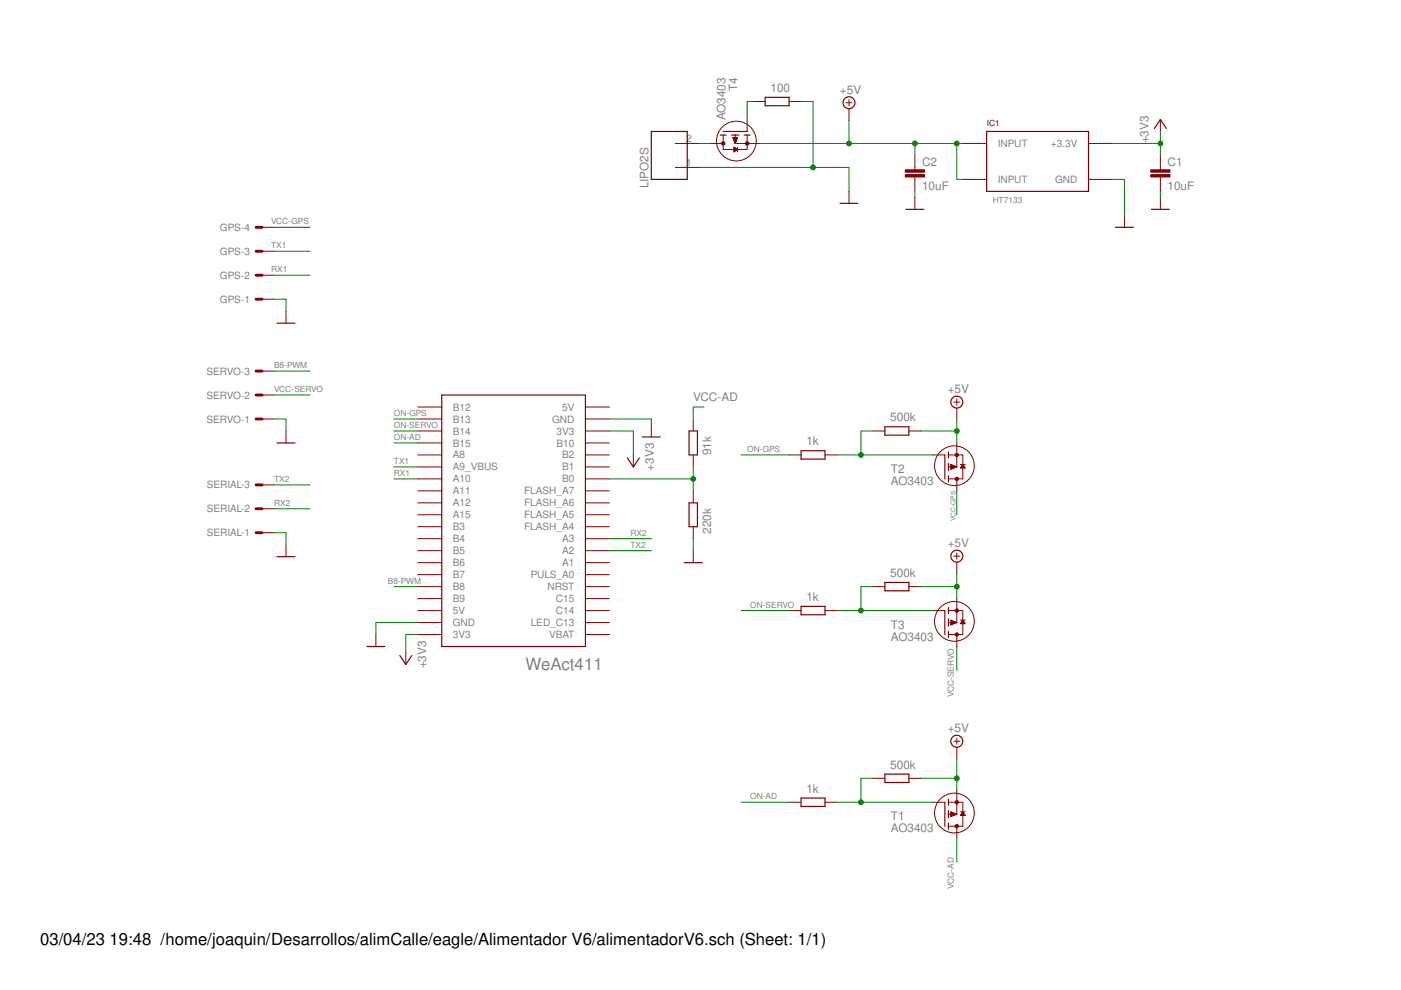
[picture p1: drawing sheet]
<svg xmlns="http://www.w3.org/2000/svg" width="297mm" height="210mm" viewBox="0 0 297 210" stroke-linecap="round" stroke-linejoin="round" font-family="sans-serif">
<g fill="none" stroke="#800000" stroke-width=".25">
<path d="M138.1 27.9h7.6v10.1h-7.6zM152.7 28.6h1.3M153.3 27.9h5.1M155.1 28.6h1.5M157.8 28.6h1.2M162.2 20.6h5.1v1.8h-5.1zM209.2 27.9h21.6v12.7h-21.6zM244.8 27.2l1.2-1.9 1.3 1.9M178.1 43.1h3.8M192.1 44.4h3.8M236.5 48.2h3.8M244.1 44.4h3.8"/>
<path d="M58.7 68.5h3.8M58.7 93.9h3.8M93.7 83.8h30.4v53.3h-30.4zM133 97.1l1.3 1.9 1.3-1.9M136.2 92.6h3.8M146.1 91.4h1.8v5.1h-1.8zM169.8 95.6h5.1v1.7h-5.1zM187.6 90.5h5.1v1.8h-5.1zM200.3 96.5v5M201.1 95.8v1.3M201.1 98.2v1.6M58.7 118h3.8"/>
<path d="M145.1 119.3h3.8M146.1 106.6h1.8v5.1h-1.8zM201.1 100.9v1.3M77.8 137.1h3.8M84.8 139l1.2 1.9 1.3-1.9M169.8 128.6h5.1v1.7h-5.1zM187.6 123.5h5.1v1.8h-5.1zM200.3 129.5v5M201.1 128.8v1.3M201.1 131.2v1.6M201.1 133.9v1.3M169.8 169.2h5.1v1.8h-5.1z"/>
<path d="M187.6 164.1h5.1v1.8h-5.1zM200.3 170.1v5.1M201.1 169.5v1.2M201.1 171.9v1.5M201.1 174.5v1.3"/>
<circle cx="180" cy="21.8" r="1.27"/>
<circle cx="202.9" cy="85.3" r="1.27"/>
<circle cx="202.9" cy="117.9" r="1.27"/>
<circle cx="202.9" cy="157.2" r="1.27"/>
</g>
<g fill="none" stroke="#800000" stroke-width=".21">
<path d="M143.2 35.5h5.1M143.2 30.4h5.1M150.8 30.4h2.5M153.3 28.6v3.1h5.1v-3.1M155.4 29.1h1l-.5 1.3zM155.4 29.2h1M155.4 29.3h.9M155.5 29.4h.8M155.5 29.5h.7M155.6 29.7h.6M155.6 31.2l.8 .5-.8 .5zM155.6 32.2h.1"/>
<path d="M155.6 32.1h.2M155.6 32h.4M155.6 31.8h.6M155.6 31.6h.6M155.6 31.5h.4M155.6 31.3h.3M155.6 31.2h.1M155.6 29.8h.5M155.7 29.9h.4M155.7 30h.3M155.8 30.1h.2M155.8 30.3h.1"/>
<path d="M155.9 30.4h.1M155.9 30.4h5.1M155.9 28.6v1.8M156.4 31.2v1M158.4 25.3v2.6M159.7 21.5h2.5M167.3 21.5h2.5M179.4 21.8h1.2M180 21.1v1.3M180 23.1v2.5M194 33v3M194 37.5v3.1"/>
<path d="M204.1 30.4h5.1M204.1 38h5.1M230.8 30.4h5.1M230.8 38h5.1M246 25.3v2.6M246 33v3M246 37.5v3.1M55.6 58.4h2.5M55.6 53.3h2.5M55.6 48.2h2.5M180 40.6v2.5M194 41.8v2.6"/>
<path d="M238.4 45.7v2.5M246 41.8v2.6M55.6 78.7h2.5M55.6 63.4h2.5M60.6 66v2.5M55.6 88.8h2.5M55.6 83.8h2.5M60.6 91.4v2.5M88.6 99h5.1M88.6 96.5h5.1M88.6 93.9h5.1M88.6 91.4h5.1"/>
<path d="M88.6 88.8h5.1M88.6 86.3h5.1M124.1 99h5.1M124.1 96.5h5.1M124.1 93.9h5.1M124.1 91.4h5.1M124.1 88.8h5.1M124.1 86.3h5.1M134.3 96.5v2.5M138.1 90.1v2.5M147 88.8v2.6M147 96.5v2.5"/>
<path d="M167.3 96.5h2.5M174.9 96.5h2.6M185.1 91.4h2.5M192.7 91.4h2.5M197.8 96.5h2.5M201.1 96.5h3v5h-3M201.1 99h1.8M201.6 99.3h.6M201.6 99.1h.9M201.6 98.9h1M201.6 98.8h.7M201.6 98.7h.4"/>
<path d="M201.6 98.5h.1M201.6 98.5l1.3 .5-1.3 .5zM201.6 99.4h.3M202.2 85.3h1.3M202.9 84.6v1.3M202.9 86.5v2.6M202.9 93.9v5.1M203.6 98.5h1M203.7 99.1h.9M203.8 99h.7M203.8 98.9h.6M203.9 98.8h.4"/>
<path d="M204 98.7h.2M204.1 98.5h.1M204.1 98.5l.5 .8h-1zM55.6 112.9h2.5M55.6 107.9h2.5M55.6 102.8h2.5M60.6 115.5v2.5M88.6 119.3h5.1M88.6 116.8h5.1M88.6 114.2h5.1M88.6 111.7h5.1M88.6 109.1h5.1"/>
<path d="M88.6 106.6h5.1M88.6 104.1h5.1M88.6 101.5h5.1M124.1 119.3h5.1M124.1 116.8h5.1M124.1 114.2h5.1M124.1 111.7h5.1M124.1 109.1h5.1M124.1 106.6h5.1M124.1 104.1h5.1M124.1 101.5h5.1M147 104.1v2.5"/>
<path d="M147 111.7v2.5M147 116.8v2.5M202.2 117.9h1.3M202.9 101.5v2.6M202.9 117.3v1.3M202.9 119.2v2.5M79.7 134.5v2.6M86 138.3v2.6M88.6 134.5h5.1M88.6 132h5.1M88.6 129.5h5.1M88.6 126.9h5.1"/>
<path d="M88.6 124.4h5.1M88.6 121.8h5.1M124.1 134.5h5.1M124.1 132h5.1M124.1 129.5h5.1M124.1 126.9h5.1M124.1 124.4h5.1M124.1 121.8h5.1M167.3 129.5h2.5M174.9 129.5h2.6M185.1 124.4h2.5M192.7 124.4h2.5"/>
<path d="M197.8 129.5h2.5M201.1 129.5h3v5h-3M201.1 132h1.8M201.6 131.5l1.3 .5-1.3 .5zM201.6 132.2h.8M201.6 132.1h1.1M201.6 132h1.1M201.6 131.8h.8M201.6 131.7h.5M201.6 131.6h.2M201.6 132.4h.2M201.6 132.3h.5"/>
<path d="M202.9 126.9v5.1M202.9 134.5v2.6M203.6 131.5h1M203.7 132.2h.9M203.7 132.1h.8M203.8 132h.6M203.9 131.8h.4M204 131.7h.3M204.1 131.6h.1M204.1 131.5l.5 .7h-1zM202.2 157.2h1.3M202.9 156.5v1.3"/>
<path d="M202.9 158.4v2.6M167.3 170.1h2.5M174.9 170.1h2.6M185.1 165h2.5M192.7 165h2.5M197.8 170.1h2.5M201.1 170.1h3v5.1h-3M201.1 172.6h1.8M201.6 172.1l1.3 .5-1.3 .5zM201.6 172.8h.7M201.6 172.7h1M201.6 172.6h1.2"/>
<path d="M201.6 172.5h.9M201.6 172.4h.6M201.6 172.2h.2M201.6 173.1h.1M201.6 173h.4M202.9 167.6v5M202.9 175.2v2.5M203.6 172.1h1M203.6 172.8h1M203.7 172.7h.8M203.8 172.6h.6M203.9 172.5h.5"/>
<path d="M204 172.4h.3M204 172.2h.2M204.1 172.1l.5 .8h-1z"/>
<circle cx="156.1" cy="29.9" r="4.2"/>
<circle cx="202.4" cy="98.7" r="4.2"/>
<circle cx="202.4" cy="131.7" r="4.2"/>
<circle cx="202.4" cy="172.4" r="4.2"/>
</g>
<path d="M54.3 58.4h1.3M54.3 53.3h1.3M54.3 48.2h1.3M54.3 78.7h1.3M54.3 63.4h1.3M54.3 88.8h1.3M54.3 83.8h1.3M54.3 112.9h1.3M54.3 107.9h1.3M54.3 102.8h1.3" fill="none" stroke="#800000" stroke-width=".61"/>
<g fill="#800000" stroke="#800000" stroke-width=".21">
<circle cx="202.9" cy="96.5" r=".36"/>
<circle cx="202.9" cy="101.5" r=".36"/>
<circle cx="202.9" cy="129.5" r=".36"/>
<circle cx="202.9" cy="134.5" r=".36"/>
<circle cx="158.4" cy="30.4" r=".36"/>
<circle cx="153.3" cy="30.4" r=".36"/>
<circle cx="202.9" cy="170.1" r=".36"/>
<circle cx="202.9" cy="175.2" r=".36"/>
</g>
<g fill="#800000" stroke="#800000" stroke-width=".21">
<path d="M191.9 37h4.1v.5h-4.1z"/>
<path d="M191.9 36h4.1v.5h-4.1z"/>
<path d="M244 37h4.1v.5h-4.1z"/>
<path d="M244 36h4.1v.5h-4.1z"/>
</g>
<g fill="none" stroke="#008000" stroke-width=".21">
<path d="M148.3 35.5h31.7v5.1M148.3 30.4h2.5M159.7 21.5h-1.3v3.8M161 30.4h43.1M169.8 21.5h2.6v14M180 25.6v4.8M194 30.4v2.6M202.9 30.4v7.6h1.2M235.9 38h2.5v7.7M235.9 30.4h10.1M246 27.9v5.1M58.1 53.3h7.6"/>
<path d="M58.1 58.4h7.6M58.1 48.2h7.6M194 40.6v1.2M246 40.6v1.2M58.1 63.4h2.5v2.6M58.1 78.7h7.6M58.1 88.8h2.5v2.6M58.1 83.8h7.6M83.5 88.8h5.1M83.5 91.4h5.1M83.5 99h5.1M83.5 93.9h5.1"/>
<path d="M129.2 88.8h8.9v1.3M129.2 91.4h5.1v5.1M147 99v5.1M149.3 86.3h-2.3v2.5M157.1 96.5h10.2M177.5 96.5h20.3M185.1 91.4h-2.6v5.1M195.2 91.4h7.7M202.9 89.1v4.8M58.1 112.9h2.5v2.6M58.1 102.8h7.6M58.1 107.9h7.6"/>
<path d="M83.5 101.5h5.1M129.2 101.5h17.8M129.2 116.8h8.9M129.2 114.2h8.9M147 114.2v2.6M202.9 104.1v5M83.5 124.4h5.1M88.6 132h-8.9v2.5M88.6 134.5h-2.6v3.8M157.1 129.5h10.2M177.5 129.5h20.3M185.1 124.4h-2.6v5.1"/>
<path d="M195.2 124.4h7.7M202.9 121.7v5.2M202.9 137.1v5.1M157.1 170.1h10.2M177.5 170.1h20.3M185.1 165h-2.6v5.1M195.2 165h7.7M202.9 161v6.6M202.9 177.7v5.1"/>
</g>
<g fill="#008000" stroke="#008000" stroke-width=".21">
<circle cx="172.4" cy="35.5" r=".51"/>
<circle cx="202.9" cy="91.4" r=".51"/>
<circle cx="202.9" cy="124.4" r=".51"/>
<circle cx="180" cy="30.4" r=".51"/>
<circle cx="194" cy="30.4" r=".51"/>
<circle cx="202.9" cy="30.4" r=".51"/>
<circle cx="202.9" cy="165" r=".51"/>
<circle cx="182.5" cy="96.5" r=".51"/>
<circle cx="182.5" cy="129.5" r=".51"/>
<circle cx="147" cy="101.5" r=".51"/>
<circle cx="182.5" cy="170.1" r=".51"/>
<circle cx="246" cy="30.4" r=".51"/>
</g>
<text font-size="3.6" fill="#808080" x="111.4" y="142.2">WeAct411</text>
<g font-size="3.5">
<text x="8.5" y="200.4">03/04/23</text>
<text x="23.2" y="200.4">19:48 /home/joaquin/Desarrollos/alimCalle/eagle/Alimentador V6/alimentadorV6.sch (Sheet: 1/1)</text>
</g>
<g font-size="2.5" fill="#808080">
<text x="156.4" y="19.4" transform="rotate(-90 156.4 19.4)">T4</text>
<text x="163.4" y="19.5">100</text>
<text x="178.1" y="19.9">+5V</text>
<text x="153.8" y="25.5" transform="rotate(-90 153.8 25.5)">AO3403</text>
<text x="195.5" y="35.1">C2</text>
<text x="243.5" y="30.4" transform="rotate(-90 243.5 30.4)">+3V3</text>
<text x="247.5" y="35.1">C1</text>
<text x="137.5" y="39.9" transform="rotate(-90 137.5 39.9)">LIPO2S</text>
<text x="195.5" y="40.2">10uF</text>
<text x="247.5" y="40.2">10uF</text>
<text x="200.9" y="83.4">+5V</text>
<text x="147" y="85">VCC-AD</text>
<text x="188.8" y="89.3">500k</text>
<text x="171" y="94.4">1k</text>
<text x="138.6" y="99.8" transform="rotate(-90 138.6 99.8)">+3V3</text>
<text x="150.8" y="96.5" transform="rotate(-90 150.8 96.5)">91k</text>
<text x="188.9" y="100.3">T2</text>
<text x="188.9" y="102.8">AO3403</text>
<text x="150.8" y="113.2" transform="rotate(-90 150.8 113.2)">220k</text>
<text x="200.9" y="116">+5V</text>
<text x="188.8" y="122.4">500k</text>
<text x="171" y="127.4">1k</text>
<text x="188.9" y="135.8">AO3403</text>
<text x="188.9" y="133.3">T3</text>
<text x="90.4" y="141.7" transform="rotate(-90 90.4 141.7)">+3V3</text>
<text x="200.9" y="155.2">+5V</text>
<text x="188.8" y="163">500k</text>
<text x="171" y="168.1">1k</text>
<text x="188.9" y="173.9">T1</text>
<text x="188.9" y="176.4">AO3403</text>
</g>
<g font-size="2.1" fill="#808080">
<text x="145.5" y="35.1">1</text>
<text x="145.5" y="30.1">2</text>
<text x="211.5" y="31.2">INPUT</text>
<text x="222.8" y="31.2">+3.3V</text>
<text x="211.5" y="38.8">INPUT</text>
<text x="223.7" y="38.8">GND</text>
<text x="46.6" y="49">GPS-4</text>
<text x="46.6" y="59.1">GPS-2</text>
<text x="46.6" y="54">GPS-3</text>
<text x="46.6" y="64.2">GPS-1</text>
<text x="43.8" y="79.4">SERVO-3</text>
<text x="43.8" y="89.6">SERVO-1</text>
<text x="43.8" y="84.5">SERVO-2</text>
<text x="96" y="89.6">B13</text>
<text x="96" y="87.1">B12</text>
<text x="117.1" y="89.6">GND</text>
<text x="119.2" y="87.1">5V</text>
<text x="96" y="94.7">B15</text>
<text x="96" y="92.1">B14</text>
<text x="118" y="94.7">B10</text>
<text x="118" y="92.1">3V3</text>
<text x="96" y="99.7">A9_VBUS</text>
<text x="96" y="97.2">A8</text>
<text x="119.2" y="99.7">B1</text>
<text x="119.2" y="97.2">B2</text>
<text x="43.9" y="103.6">SERIAL-3</text>
<text x="96" y="107.4">A12</text>
<text x="96" y="104.8">A11</text>
<text x="96" y="102.3">A10</text>
<text x="111.1" y="107.4">FLASH_A6</text>
<text x="111.1" y="104.8">FLASH_A7</text>
<text x="119.2" y="102.3">B0</text>
<text x="43.9" y="113.7">SERIAL-1</text>
<text x="43.9" y="108.6">SERIAL-2</text>
<text x="96" y="112.4">B3</text>
<text x="96" y="109.9">A15</text>
<text x="111.1" y="112.4">FLASH_A4</text>
<text x="111.1" y="109.9">FLASH_A5</text>
<text x="96" y="117.5">B5</text>
<text x="96" y="115">B4</text>
<text x="119.2" y="117.5">A2</text>
<text x="119.2" y="115">A3</text>
<text x="96" y="125.1">B8</text>
<text x="96" y="122.6">B7</text>
<text x="96" y="120.1">B6</text>
<text x="112.5" y="122.6">PULS_A0</text>
<text x="116.1" y="125.1">NRST</text>
<text x="119.2" y="120.1">A1</text>
<text x="96" y="130.2">5V</text>
<text x="96" y="127.7">B9</text>
<text x="117.9" y="130.2">C14</text>
<text x="117.9" y="127.7">C15</text>
<text x="96" y="135.3">3V3</text>
<text x="96" y="132.8">GND</text>
<text x="112.5" y="132.8">LED_C13</text>
<text x="116.4" y="135.3">VBAT</text>
</g>
<text font-size="1.8" fill="#800000" x="209.2" y="26.6">IC1</text>
<g font-size="1.8" fill="#808080">
<text x="57.5" y="47.6">VCC-GPS</text>
<text x="210.5" y="43.1">HT7133</text>
<text x="57.5" y="52.6">TX1</text>
<text x="57.5" y="57.7">RX1</text>
<text x="58.1" y="83.1">VCC-SERVO</text>
<text x="58.1" y="78">B8-PWM</text>
<text x="83.5" y="88.2">ON-GPS</text>
<text x="83.5" y="90.7">ON-SERVO</text>
<text x="83.5" y="93.3">ON-AD</text>
<text x="158.4" y="95.8">ON-GPS</text>
<text x="83.5" y="98.4">TX1</text>
<text x="83.5" y="100.9">RX1</text>
<text x="58.1" y="102.2">TX2</text>
<text x="58.1" y="107.2">RX2</text>
<text x="133.7" y="113.6">RX2</text>
<text x="133.7" y="116.1">TX2</text>
<text x="82.2" y="123.7">B8-PWM</text>
<text x="159" y="128.8">ON-SERVO</text>
<text x="202.2" y="147.9" transform="rotate(-90 202.2 147.9)">VCC-SERVO</text>
<text x="159" y="169.5">ON-AD</text>
<text x="202.2" y="188.5" transform="rotate(-90 202.2 188.5)">VCC-AD</text>
</g>
<text font-size="1.4" fill="#808080" x="202.6" y="110.5" transform="rotate(-90 202.6 110.5)">VCC-GPS</text>
</svg>
